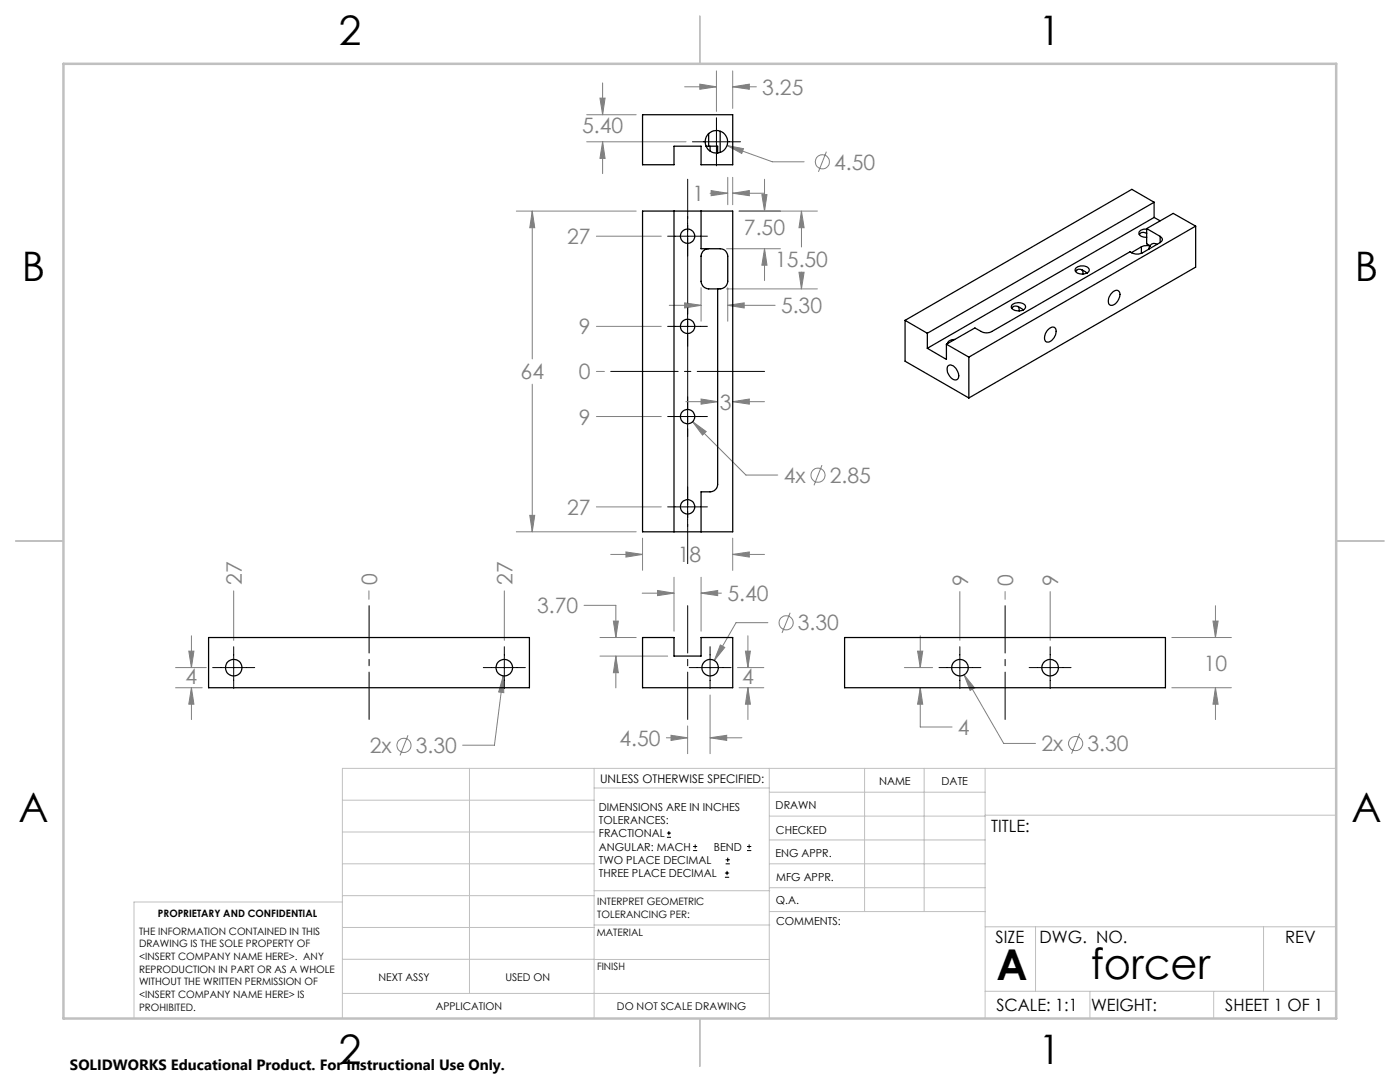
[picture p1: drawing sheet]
<svg xmlns="http://www.w3.org/2000/svg" width="279mm" height="216mm" viewBox="0 0 279 216" stroke-linecap="round" stroke-linejoin="round" font-family="sans-serif">
<g fill="none" stroke="#808080" stroke-width=".2">
<path d="M119.7 19.6h1.1l-.5 3.3zM120.3 16.5v6.4M136.6 17.3h6.4M139.7 16.8l3.3 .5-3.3 .5zM143 14.1v8.1M146.2 17.3l3.3-.5v1zM146.2 14.1v7.5M146.2 17.3h4.8M117.1 28.3h19.8M117.1 22.9h9.9M120.3 28.3l.5 3.3h-1.1zM120.3 28.3v6.3"/>
<path d="M141.7 38.6h3.5M141.9 38l3.3 .6-3.3 .5zM145.1 29l3.3 .7-.4 .9zM145.1 29l9 3.3h6.4M145.2 35.4v5.5M146.2 38.6l3.3-.6v1.1zM146.2 35.4v5.5M146.2 38.6h6.4M152 38.8h1.1l-.5 3.3zM152.6 35.8v6.3M164.9 30.3l-1.6 4M103 42.1h24"/>
<path d="M106.2 42.1l.5 3.3h-1zM106.2 42.1v29.5M119 47.1h13M139.9 57.4v6.7M145 49.6h10.8M145 57.6h18.1M145.2 57.4v6.7M147.5 42.1h15.6M152.6 49.6l.5 3.3h-1.1zM152.6 49.6v6.4M159.5 54.3h1l-.6 3.3zM159.9 42.1l.6 3.3h-1z"/>
<path d="M159.9 42.1v7.2M159.9 54.3v3.3M106.2 76.7v29.4M119 74.1h1.6M119 65.1h13M133.6 60.9h6.3M136.6 60.4l3.3 .5-3.3 .6zM139.9 79.6l3.3 .6-3.3 .4zM145.2 60.9h9.5M145.2 60.9l3.3-.5v1.1zM119 83.1h13M136.9 80.2h6.3"/>
<path d="M138.2 84.1l2.7 2-.7 .7zM138.2 84.1l10.7 10.7h6.3M146.2 80.2l3.3-.6v1zM146.2 80.2h6.4M164 92.8l-1.5 4M46.6 117.9v9.9M73.6 117.9v1.7M100.6 117.9v9.9M103 106.1h24M105.7 102.8h1l-.5 3.3zM119 101.1h13M121.9 110.6h6.3"/>
<path d="M124.9 110.1l3.3 .5-3.3 .6zM128.2 118.4h6.3M128.2 107.4v6.4M131.2 117.8l3.3 .6-3.3 .5zM134.5 115.2v10.7M139.9 118.4l3.3-.6v1.1zM139.9 115.2v10.7M139.9 118.4h4.1M146.2 110.6l3.3-.5v1.1zM146.2 107.4v6.4M146.2 110.6h6.4M191.6 118v9.8"/>
<path d="M200.6 118v1.6M209.6 118v9.8M35 137.2h5.4M35 133.2h6.2M37.7 129.9h1l-.5 3.3zM38.2 137.2l.5 3.3h-1zM38.2 126.9v6.3M38.2 137.2v6.4M100.4 134.9l.1 3.3-1-.1zM100.4 134.9l-1.7 13.8h-6.4M116.6 120.8h6.3v6.4M119.7 127.2h7.3"/>
<path d="M119.7 130.9h13.5M122.4 123.9h1l-.5 3.3zM122.9 130.9l.5 3.3h-1zM122.9 130.9v6.4M141.7 138.7v11.7M143.8 128.7l.8 .5-2 2.6zM147.2 133.2h5.2M147.5 137.2h4.9M148.8 129.9h1l-.5 3.3zM149.3 137.2l.5 3.3h-1zM149.3 126.9v6.3M149.3 137.2v6.4"/>
<path d="M153.2 124.2h-6.3l-4.3 7.6M157.7 122.3l-1.6 4M180.5 133.2h5.6M183.1 129.9h1.1l-.5 3.3zM183.7 137.2l.5 3.3h-1.1zM183.7 137.2v7.9h6.3M183.7 126.9v6.3M192.4 134.7l2.1 2.6-.9 .5zM192.4 134.7l7.9 13.6h6.4M233.9 137.2h11.8M233.9 127.2h11.8M242.1 123.9h1l-.5 3.3z"/>
<path d="M242.6 137.2l.5 3.3h-1zM242.6 120.9v6.3M242.6 137.2v6.4M81.4 146.7l-1.6 4M133 147.2h4.2M133.9 146.7l3.3 .5-3.3 .5zM137.2 144.9v5.5M141.7 147.2l3.3-.5v1zM141.7 147.2h6.4M215.5 146.4l-1.6 4"/>
<circle cx="164.1" cy="32.3" r="1.4"/>
<circle cx="163.3" cy="94.8" r="1.42"/>
<circle cx="156.9" cy="124.3" r="1.41"/>
<circle cx="80.6" cy="148.7" r="1.41"/>
<circle cx="214.7" cy="148.4" r="1.42"/>
</g>
<g fill="none" stroke="#000" stroke-width=".2">
<path d="M138.2 28.3h9.6M143 23.5v9.6M133.2 47.1h8M137.2 43.2v7.9M133.2 65.1h8M137.2 61.2v7.9M137.2 79.2v7.9M133.2 83.1h8M137.2 97.2v7.9M133.2 101.1h8M42.4 133.2h8.4M46.6 129v8.4"/>
<path d="M96.4 133.2h8.4M100.6 129v8.4M137.5 133.2h8.4M141.7 129v8.4M187.4 133.2h8.4M191.6 129v8.4M205.4 133.2h8.3M209.6 129v8.4M133.1 167.1h.8M133.1 166.2h.8M133.5 165.8v.9M138.3 169.7h.8"/>
<path d="M138.3 168.9h.8M138.7 168.5v.8M144.7 175h.8M144.7 174.2h.8M144.8 172.4h.9M144.8 171.6h.9M145.1 173.8v.8M145.2 171.1v.9M149.1 169.7h.8M149.1 168.9h.8M149.5 168.5v.8"/>
</g>
<path d="M137.2 120.9v22.7M200.6 120.9v22.7M73.7 143.6v-22.7" fill="none" stroke="#000" stroke-width=".2" stroke-dasharray="15.2 1.3 1.3 1.3" stroke-dashoffset="5.8"/>
<path d="M137.2 35.8v76.7" fill="none" stroke="#000" stroke-width=".2" stroke-dasharray="15.2 1.3 1.3 1.3" stroke-dashoffset="7.4"/>
<path d="M121.9 74.1h30.7" fill="none" stroke="#000" stroke-width=".2" stroke-dasharray="15.2 1.3 1.3 1.3" stroke-dashoffset="1.8"/>
<g fill="none" stroke="#c0c0c0" stroke-width=".2">
<path d="M68.3 159.7h50.3M93.7 153.3v44.9M118.6 153.3v49.9M118.6 157.2h34.9M153.5 153.3v49.9M153.5 158.1h43.1M172.5 153.3v28.6M184.4 153.3v28.6M196.6 153.3v49.9M266.7 153.3h-198.4v49.9M68.3 178.7h50.3M68.3 172.4h50.3"/>
<path d="M68.3 166h50.3M68.3 180h-41.6v23.2M118.6 177.7h35M153.5 167.6h43.1M153.5 162.8h43.1M153.5 172.4h43.1M153.5 177.1h43.1M196.6 162.7h70.1M68.3 198.2h85.2M68.3 191.4l85.2 .1M68.3 185.1h50.3M118.6 184.6h35"/>
<path d="M153.6 181.9h43M196.6 197.8h70.1M196.6 184.9h70.1M206.7 184.9v12.9M217.5 197.8v5.4M242.2 197.8v5.4M252.2 184.9v12.9"/>
</g>
<path d="M139.7 3.2v9.5M3.1 107.9h9.6M266.7 107.9h9.5M139.7 203.2v9.6" fill="none" stroke="#c0c0c0" stroke-width=".25"/>
<path d="M12.7 12.7h254v190.5h-254z" fill="none" stroke="#c0c0c0" stroke-width=".5"/>
<path d="M149.3 137.2l.5 3.3h-1zM148.8 129.9h1l-.5 3.3zM133.9 146.7l3.3 .5-3.3 .5zM141.7 147.2l3.3-.5v1zM131.2 117.8l3.3 .6-3.3 .5zM139.9 118.4l3.3-.6v1.1zM122.4 123.9h1l-.5 3.3zM122.9 130.9l.5 3.3h-1zM143.8 128.7l-1.2 3.1 2-2.6zM38.2 137.2l.5 3.3h-1zM37.7 129.9h1l-.5 3.3zM100.4 134.9l-.9 3.2 1 .1zM242.1 123.9h1l-.5 3.3zM242.6 137.2l.5 3.3h-1zM183.7 137.2l.5 3.3h-1.1zM183.1 129.9h1.1l-.5 3.3zM192.4 134.7l1.2 3.1 .9-.5zM106.2 42.1l.5 3.3h-1zM105.7 102.8h1l-.5 3.3zM124.9 110.1l3.3 .5-3.3 .6zM146.2 110.6l3.3-.5v1.1zM152.6 49.6l.5 3.3h-1.1zM152 38.8h1.1l-.5 3.3zM159.9 42.1l.6 3.3h-1zM159.5 54.3h1l-.6 3.3zM141.9 38l3.3 .6-3.3 .5zM146.2 38.6l3.3-.6v1.1zM139.9 79.6l3.3 .6-3.3 .4zM146.2 80.2l3.3-.6v1zM136.6 60.4l3.3 .5-3.3 .6zM145.2 60.9l3.3-.5v1.1zM138.2 84.1l2 2.7 .7-.7zM120.3 28.3l.5 3.3h-1.1zM119.7 19.6h1.1l-.5 3.3zM146.2 17.3l3.3-.5v1zM139.7 16.8l3.3 .5-3.3 .5zM145.1 29l2.9 1.6 .4-.9z" fill="#808080"/>
<g fill="none" stroke="#000" stroke-width=".25">
<path d="M128.2 22.9h18v10h-6.3v-3.7h-5.4v3.7h-6.3zM140.9 29.2h.5M141.4 29.2h1.8v1.3M141.4 26.7v2.5M141.7 29.2v1M143.7 26.2v4.2M128.2 42.1h18v64h-18zM134.5 42.1v64M139.9 42.1v7.5h3.8a1.51 1.51 0 0 1 1.5 1.5v5a1.57 1.57 0 0 1-1.5 1.5h-2.3a1.57 1.57 0 0 1-1.5-1.5v-5a1.59 1.59 0 0 1 1-1.4M140.9 49.6v.1M141.4 49.6l-.5 .1M143.2 57.6v39a1.57 1.57 0 0 1-1.5 1.5h-1.8v8"/>
<path d="M214.7 53.6a1.82 1.82 0 0 1 2.7 .2 1.08 1.08 0 0 1-1.4 .9 1.07 1.07 0 0 1-1.4-1zM214.7 54.2a1.16 1.16 0 0 1 1.8 0l.5 .3M215.9 53.8l.2 .3v.6M221.8 58.5a.9 .9 0 0 1 .8-.6 .9 .9 0 0 1 .8 .4 2.2 2.2 0 0 1-1.7 2.6 1.42 1.42 0 0 1 0-2.2zM227.8 49.2l-2 1.2M227.8 49.2v1.4M228.8 45.7a1.06 1.06 0 0 0-1.4 1.1 1.65 1.65 0 0 0 1.4 .5M228.8 46.6l-.4-.2a.83 .83 0 0 0-1 .4M228.8 45.6l2.7 1.6M228.8 45.6v3l.8 .4M229.5 49.1l-1.1-.1-.6 .2M229.5 49.1l-.2 .6"/>
<path d="M229.6 49l-.1 .1M230.3 43.4l-45.2 26.1M230.3 43.4l1.2 .7M230.3 40.4l-45.2 26.1M230.3 40.4v3M230.3 40.4l-4.4-2.6-45.3 26.1M230.9 48.8a.91 .91 0 0 0-1.3 .2M231.5 48.4l-3.5 2a2.4 2.4 0 0 1-2.5-.2l-27.6 15.9a2.13 2.13 0 0 1-2.1 0l-1.2-.7-5.7 3.3M231.5 47.2a.64 .64 0 0 1 .5 .6 .64 .64 0 0 1-.5 .6M231.5 47.2v1.2M238.6 45.1l-4.5-2.5-5.3 3M238.6 45.1l-45.2 26.2"/>
<path d="M238.6 45.1v8.2l-45.2 26.1M180.6 63.9v8.2l12.8 7.3M180.6 63.9l4.5 2.6M185.1 66.5v3M188.9 68.7l4.5 2.6M188.9 68.7v3l-3.8-2.2M189.2 73a1.22 1.22 0 0 1 1.7 .8 1.36 1.36 0 0 1 0 2 1.92 1.92 0 0 1-1.9-2zM190.5 67.7a1.27 1.27 0 0 0-1.4 .9M193.4 71.3v8.1M201.9 60.9a1.82 1.82 0 0 1 2.7 .2 1.18 1.18 0 0 1-1.5 .9 1 1 0 0 1-1.2-1zM201.9 61.5a1.14 1.14 0 0 1 1.9 0l.5 .3M203.2 61.1l.2 1"/>
<path d="M209.1 65.9a1.02 1.02 0 0 1 1.5-.4 2.1 2.1 0 0 1-1.7 2.8 1.32 1.32 0 0 1-.1-2zM41.6 127.2h64.1v10h-64.1zM128.2 127.2h6.3v3.7h5.4v-3.7h6.3v10h-18zM168.6 127.2h64v10h-64z"/>
<circle cx="143" cy="28.3" r="2.26"/>
<circle cx="137.2" cy="47.1" r="1.42"/>
<circle cx="137.2" cy="65.1" r="1.42"/>
<circle cx="137.2" cy="83.1" r="1.43"/>
<circle cx="137.2" cy="101.1" r="1.42"/>
<circle cx="46.6" cy="133.2" r="1.65"/>
<circle cx="100.7" cy="133.2" r="1.65"/>
<circle cx="141.7" cy="133.2" r="1.64"/>
<circle cx="191.6" cy="133.2" r="1.64"/>
<circle cx="209.6" cy="133.2" r="1.64"/>
</g>
<g font-size="8.5">
<text x="198.9" y="195.5">A</text>
<text x="217.7" y="195.4">forcer</text>
</g>
<g font-size="8.1">
<text x="67.6" y="8.9">2</text>
<text x="207.3" y="8.9">1</text>
<text x="4.4" y="56.1">B</text>
<text x="270.4" y="56.1">B</text>
<text x="3.7" y="164.1">A</text>
<text x="269.7" y="164.1">A</text>
<text x="67.6" y="212.4">2</text>
<text x="207.3" y="212.4">1</text>
</g>
<g font-size="4.2" fill="#808080">
<text x="152.1" y="18.9">3.25</text>
<text x="116.2" y="26.6">5.40</text>
<text x="166.5" y="33.8">4.50</text>
<text x="138.2" y="40.1">1</text>
<text x="148.5" y="47">7.50</text>
<text x="113.2" y="48.7">27</text>
<text x="154.7" y="53.4">15.50</text>
<text x="155.9" y="62.5">5.30</text>
<text x="115.5" y="66.7">9</text>
<text x="103.9" y="75.7">64</text>
<text x="115.5" y="75.7">0</text>
<text x="143.7" y="81.7">3</text>
<text x="115.5" y="84.7">9</text>
<text x="156.4" y="96.4">4x</text>
<text x="165.6" y="96.4">2.85</text>
<text x="113.2" y="102.7">27</text>
<text x="135.3" y="112.2">18</text>
<text x="48.3" y="116.7" transform="rotate(-90 48.3 116.7)">27</text>
<text x="75.3" y="116.7" transform="rotate(-90 75.3 116.7)">0</text>
<text x="102.3" y="116.7" transform="rotate(-90 102.3 116.7)">27</text>
<text x="145.2" y="119.9">5.40</text>
<text x="193.2" y="116.8" transform="rotate(-90 193.2 116.8)">9</text>
<text x="202.2" y="116.8" transform="rotate(-90 202.2 116.8)">0</text>
<text x="211.2" y="116.8" transform="rotate(-90 211.2 116.8)">9</text>
<text x="107.2" y="122.4">3.70</text>
<text x="159.2" y="125.8">3.30</text>
<text x="37" y="136.5">4</text>
<text x="148.1" y="136.6">4</text>
<text x="240.2" y="133.8">10</text>
<text x="123.6" y="148.8">4.50</text>
<text x="191.2" y="146.6">4</text>
<text x="207.8" y="149.9">2x</text>
<text x="217" y="149.9">3.30</text>
<text x="73.8" y="150.3">2x</text>
<text x="83" y="150.3">3.30</text>
</g>
<g font-size="3.4">
<text x="197.8" y="166">TITLE:</text>
<text x="198.7" y="188.1">SIZE</text>
<text x="207.5" y="188.1">DWG. NO.</text>
<text x="256.5" y="188.2">REV</text>
<text x="198.8" y="201.7">SCALE: 1:1</text>
<text x="217.7" y="201.8">WEIGHT:</text>
<text x="244.5" y="201.7">SHEET 1 OF 1</text>
</g>
<text font-size="3" x="14" y="213.5">SOLIDWORKS Educational Product. For Instructional Use Only.</text>
<text font-size="2.4" x="119.8" y="156.2">UNLESS OTHERWISE SPECIFIED:</text>
<g font-size="2.2">
<text x="119.5" y="161.8">DIMENSIONS ARE IN INCHES</text>
<text x="154.8" y="161.4">DRAWN</text>
<text x="175.4" y="156.6">NAME</text>
<text x="187.9" y="156.7">DATE</text>
<text x="119.5" y="164.4">TOLERANCES:</text>
<text x="119.5" y="167.1">FRACTIONAL</text>
<text x="154.9" y="166.3">CHECKED</text>
<text x="119.5" y="169.7">ANGULAR: MACH</text>
<text x="119.5" y="172.4">TWO PLACE DECIMAL</text>
<text x="142.5" y="169.7">BEND</text>
<text x="154.8" y="171">ENG APPR.</text>
<text x="119.5" y="175">THREE PLACE DECIMAL</text>
<text x="154.9" y="175.7">MFG APPR.</text>
<text x="154.9" y="180.4">Q.A.</text>
<text x="154.9" y="184.6">COMMENTS:</text>
</g>
<g font-size="2.1">
<text x="75.5" y="195.7">NEXT ASSY</text>
<text x="100.9" y="195.7">USED ON</text>
<text x="86.9" y="201.5">APPLICATION</text>
<text x="123.1" y="201.6">DO NOT SCALE DRAWING</text>
</g>
<g font-size="2">
<text x="31.5" y="182.9">PROPRIETARY AND CONFIDENTIAL</text>
<text x="119.2" y="180.6">INTERPRET GEOMETRIC</text>
<text x="119.2" y="183.1">TOLERANCING PER:</text>
<text x="27.8" y="186.5">THE INFORMATION CONTAINED IN THIS</text>
<text x="27.8" y="189">DRAWING IS THE SOLE PROPERTY OF</text>
<text x="27.8" y="191.6">&lt;INSERT COMPANY NAME HERE&gt;. ANY</text>
<text x="119.1" y="186.7">MATERIAL</text>
<text x="27.8" y="194.1">REPRODUCTION IN PART OR AS A WHOLE</text>
<text x="27.8" y="196.6">WITHOUT THE WRITTEN PERMISSION OF</text>
<text x="119.1" y="193.5">FINISH</text>
<text x="27.8" y="199.1">&lt;INSERT COMPANY NAME HERE&gt; IS</text>
<text x="27.8" y="201.7">PROHIBITED.</text>
</g>
</svg>
